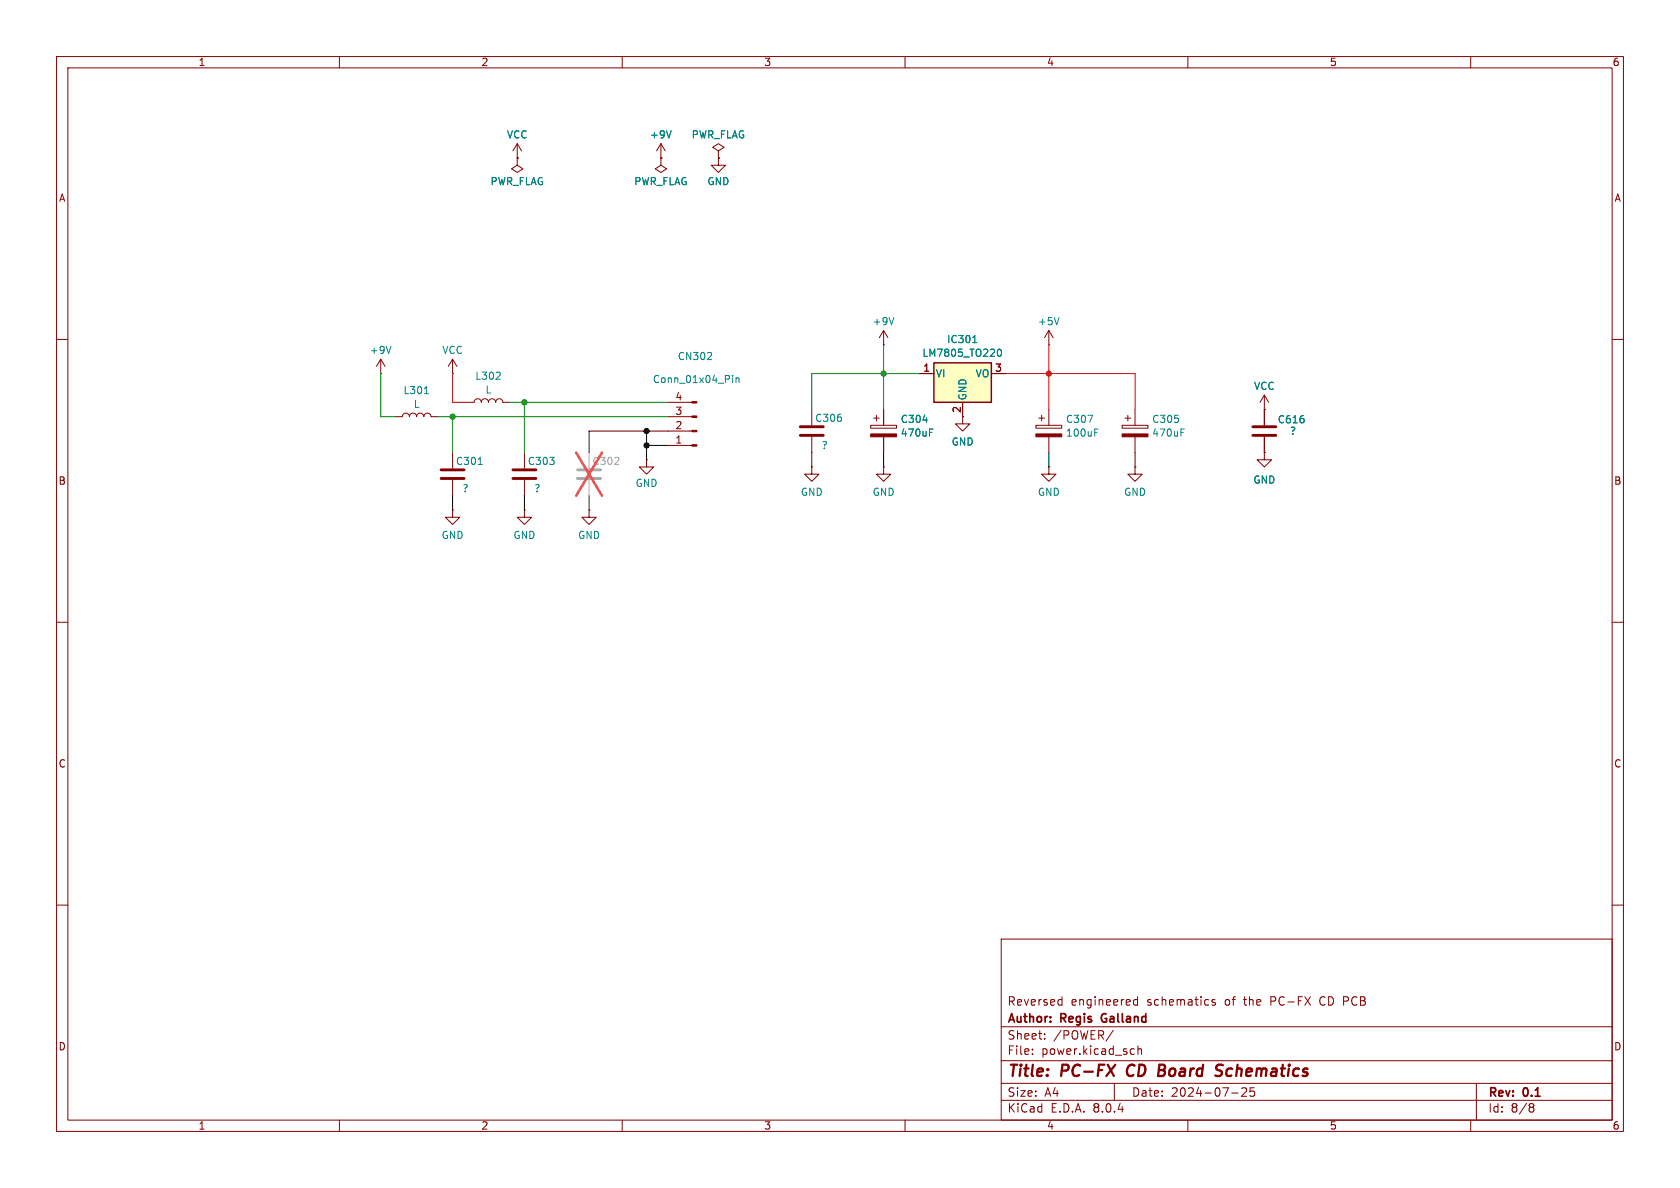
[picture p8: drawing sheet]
<svg xmlns="http://www.w3.org/2000/svg" width="297mm" height="210mm" viewBox="0 0 297 210" stroke-linecap="round" stroke-linejoin="round" font-family="sans-serif">
<g fill="none" stroke="#840000" stroke-width=".18">
<path d="M10 10h277v190h-277zM12 12h273v186h-273zM60 10v2M110 10v2M160 10v2M210 10v2M260 10v2M91.4 27.9h.1M91.4 27.9v1.3l1.1 .6-1.1 .7-1-.7 1-.6M91.4 25.4l-.7 1.3M91.4 25.4v2.5M91.4 25.4l.8 1.3"/>
<path d="M116.8 27.9h.1M116.8 27.9v1.3l1.1 .6-1.1 .7-1-.7 1-.6M116.8 25.4l-.7 1.3M116.8 25.4v2.5M116.8 25.4l.8 1.3M127 27.9v1.3h1.3l-1.3 1.3-1.3-1.3h1.3M127 27.9h.1M127 26.7l1-.7-1-.6-1 .6 1 .7v1.2M10 60h2M285 60h2M118.1 71.1h4.2M118.1 73.7h4.2"/>
<path d="M118.1 76.2h4.2M118.1 78.7h4.2M143.5 72.4v2.8M143.5 77.2v2.8M170.2 73.7v1.2h1.2l-1.2 1.3-1.3-1.3h1.3M114.3 81.3v1.3h1.3l-1.3 1.2-1.3-1.2h1.3M114.3 81.3h.1M143.5 82.6v1.2h1.3l-1.3 1.3-1.3-1.3h1.3M143.5 82.6h.1M156.2 82.6v1.2h1.3l-1.3 1.3-1.3-1.3h1.3M156.2 82.6h.1M10 110h2"/>
<path d="M285 110h2M10 160h2M285 160h2M177 166h108v32h-108zM187.3 176.7l.4 .1M187.7 176.2v1.5M187.7 177.6l-.4 .1M201.1 176.8l-.4-.1-.3 .3v.4l.1 .2h.6M201.1 176.2v1.5M214.8 176.8l-.3-.1-.3 .2 .1 .2 .5 .2v.3h-.6M60 198v2M110 198v2"/>
<path d="M160 198v2M177 194.5h108M177 191.5h108M177 187.5h108M177 181.5h108M182.5 186.3v.1M182.5 185.5v.1M184.7 183.6v.1M184.7 182.8v.1M196.8 182.1l-1.3 2M197 191.5v3M200.1 185.4l.4 .1"/>
<path d="M200.5 186.3l-.4 .1M201.2 185.5l.2-.1 .3 .1 .1 .9M201.2 184.9v1.5M210 198v2M217.7 193.2h1.2M219.5 192.4l.6-.1 .2 .1 .1 .3-.9 1.1h.9M221.7 192.3h-.7v.7l.2-.1h.5l.1 .3-.1 .5-.2 .1-.5-.1M260 198v2M261 191.5v6.5M270.6 195.1h.3l.3 .3-.3 .3M270.6 195.7h.3M270.9 195.7l.2 .2 .1 .4-.3 .3h-.3"/>
</g>
<path d="M199.5 188.5a1.27 1.27 0 0 0 0 1.6M204.9 189.2h.6M205 188.2h.6M205.5 189.2l.3 .1M205.7 190.1l-1 .1M205.7 189.1l-.2 .1M215.3 189.2l.4 .1a.49 .49 0 0 1 .3 .5 .49 .49 0 0 1-.4 .4M215.5 188.2l.7 .1" fill="none" stroke="#840000" stroke-width=".4"/>
<path d="M194.8 179.4l-.1 .4 .1 .7" fill="none" stroke="#840000" stroke-width=".3"/>
<path d="M102.1 83.1h4.1M102.1 84.6h4.1" fill="none" stroke="#a1a1a1" stroke-width=".51"/>
<path d="M104.1 80v2.8M104.1 84.8v2.8" fill="none" stroke="#a1a1a1" stroke-width=".18"/>
<path d="M101.9 80l4.5 7.6M106.4 80l-4.5 7.6" fill="none" stroke="#e65255" stroke-width=".46"/>
<g fill="#840000" stroke="#840000" stroke-width=".18">
<path d="M122.3 71h.9v.2h-.9z"/>
<path d="M122.3 73.5h.9v.3h-.9z"/>
<path d="M122.3 76.1h.9v.2h-.9z"/>
<path d="M122.3 78.6h.9v.3h-.9z"/>
</g>
<path d="M118.7 23.1l-.5 1.3M125 63.6h.8M125.7 62.4v.4M129.5 66.4v.1M129.5 66.8v.8M130.1 66.8v.8M130.1 66.9l.2-.1h.3l.1 .8" fill="none" stroke="#008484" stroke-width=".18"/>
<path d="M141.5 75.4h4M141.5 77h4" fill="none" stroke="#840000" stroke-width=".51"/>
<path d="M165.1 64.1h10.2v7h-10.2z" fill="#ffffc2"/>
<path d="M165.1 64.1h10.2v7h-10.2z" fill="none" stroke="#840000" stroke-width=".25"/>
<g fill="none" stroke="#840000" stroke-width=".18">
<path d="M91.4 27.9h.1M116.8 27.9h.1M127 27.9h.1M156.2 58.4v2.6M156.2 58.4l-.8 1.3M156.2 58.4l.8 1.3M185.4 58.4v2.6M185.4 58.4l-.7 1.3M185.4 58.4l.8 1.3M67.3 66h.1M67.3 63.5l-.8 1.3M67.3 63.5v2.5"/>
<path d="M67.3 63.5l.8 1.3M69.8 73.7h1.3a.64 .64 0 0 1 .7-.7 .64 .64 0 0 1 .6 .7 .64 .64 0 0 1 .6-.7 .64 .64 0 0 1 .7 .7 .64 .64 0 0 1 .6-.7 .64 .64 0 0 1 .6 .7 .64 .64 0 0 1 .7-.7 .64 .64 0 0 1 .6 .7h1.3M80 66h.1M80 63.5l-.8 1.3M80 63.5v2.5M80 63.5l.8 1.3M82.5 71.1h1.3a.64 .64 0 0 1 .7-.6 .64 .64 0 0 1 .6 .6 .64 .64 0 0 1 .6-.6 .64 .64 0 0 1 .7 .6 .64 .64 0 0 1 .6-.6 .64 .64 0 0 1 .6 .6 .64 .64 0 0 1 .7-.6 .64 .64 0 0 1 .6 .6h1.3M153.9 75.2h4.6v.5h-4.6zM154.4 73.9h1M154.9 73.4v1M156.2 61h.1M156.2 72.4v2.8"/>
<path d="M156.2 77.2v2.8M162.6 66h2.5M170.2 71.1v2.6M175.3 66h2.5M183.1 75.2h4.6v.5h-4.6zM183.6 73.9h1.1M184.1 73.4v1M185.4 61h.1M185.4 72.4v2.8M185.4 77.2v2.8M198.4 75.2h4.5v.5h-4.5zM198.9 73.9h1"/>
<path d="M199.4 73.4v1M200.7 72.4v2.8M200.7 77.2v2.8M223.5 72.4h.1M223.5 69.9l.8 1.2M223.5 69.9v5.3M223.5 77.2v2.8M223.5 69.9l-.7 1.2M80 90.2v1.2h1.3l-1.3 1.3-1.3-1.3h1.3M80 90.2h.1M80 80v2.8M80 84.8v2.8"/>
<path d="M92.7 90.2v1.2h1.3l-1.3 1.3-1.3-1.3h1.3M92.7 90.2h.1M92.7 80v2.8M92.7 84.8v2.8M104.1 90.2v1.2h1.3l-1.3 1.3-1.2-1.3h1.2M104.1 90.2h.1M185.4 82.6v1.2h1.3l-1.3 1.3-1.3-1.3h1.3M185.4 82.6h.1M200.7 82.6v1.2h1.2l-1.2 1.3-1.3-1.3h1.3M200.7 82.6h.1M223.5 80v1.3h1.3l-1.3 1.3-1.3-1.3h1.3M223.5 80h.1"/>
</g>
<g fill="none" stroke="#008484" stroke-width=".18">
<path d="M118.7 23.1l-.5 1.3M158 56.1l-.4 1.3M172.2 59.5l.1-.2v1.3M187.2 56.1l-.4 1.3M69.1 61.2l-.4 1.3M75 69.6h.7M87.7 67h.7M88.4 65.9v.4M163.2 74.3h.8M164.3 76.4h.4M164.3 75.8h.6M172 60.6h.7"/>
<path d="M176.4 61.8l.2-.1a.68 .68 0 0 1 .5 .7 .68 .68 0 0 1-.5 .6l-.2-.1-.1-.4zM192.3 73.4h.9l-.6 1.3M193.5 76.4h.5M193.5 75.8h.6M208.8 76.4h.4M208.8 75.8h.6M84.5 82.1h.8"/>
</g>
<g fill="#840000" stroke="#840000" stroke-width=".18">
<path d="M153.9 76.7h4.6v.5h-4.6z"/>
<path d="M183.1 76.7h4.6v.5h-4.6z"/>
<path d="M198.4 76.7h4.5v.5h-4.5z"/>
</g>
<path d="M221.5 77h4.1M221.5 75.4h4.1M78 83.1h4M78 84.6h4M90.7 83.1h4M90.7 84.6h4" fill="none" stroke="#840000" stroke-width=".51"/>
<path d="M80 66v5.1h2.5M177.8 66h22.9v6.4M185.4 61v11.4" fill="none" stroke="#f00" stroke-width=".18"/>
<path d="M114.3 78.7h3.8M114.3 76.2v5.1M118.1 76.2h-14v3.8M80 87.6v2.6M92.7 87.6v2.6M104.1 87.6v2.6M143.5 80v2.6M156.2 80v2.6M185.4 80v2.6M200.7 80v2.6" fill="none" stroke="#000" stroke-width=".18"/>
<path d="M67.3 66v7.7h2.5M77.5 73.7h40.6M80 73.7v6.3M90.2 71.1h27.9M92.7 71.1v8.9M156.2 61v11.4M162.6 66h-19.1v6.4" fill="none" stroke="#008400" stroke-width=".18"/>
<g fill="#008400" stroke="#008400" stroke-width=".18">
<circle cx="92.7" cy="71.1" r=".46"/>
<circle cx="80" cy="73.7" r=".46"/>
<circle cx="156.2" cy="66" r=".46"/>
</g>
<g fill="#000" stroke="#000" stroke-width=".18">
<circle cx="114.3" cy="78.7" r=".46"/>
<circle cx="114.3" cy="76.2" r=".46"/>
</g>
<circle cx="185.4" cy="66" r=".46" fill="#f00" stroke="#f00" stroke-width=".18"/>
<g font-size="2.8" fill="#840000">
<text x="178" y="190.9">Title:</text>
<text x="187.7" y="190.9">PC-FX</text>
<text x="200.1" y="190.9">CD</text>
<text x="206.4" y="190.9">Board</text>
<text x="217.4" y="190.9">Schematics</text>
</g>
<g font-size="2.1" fill="#840000">
<text x="178" y="178">Reversed</text>
<text x="189.3" y="178">engineered</text>
<text x="202.8" y="178">schematics</text>
<text x="216.7" y="178">of</text>
<text x="220.2" y="178">the</text>
<text x="225" y="178">PC-FX</text>
<text x="233.9" y="178">CD PCB</text>
<text x="178" y="184">Sheet:</text>
<text x="178" y="181.2">Author:</text>
<text x="186.2" y="184">/POWER/</text>
<text x="187.6" y="181.2">Regis</text>
<text x="195.4" y="181.2">Galland</text>
<text x="178" y="186.7">File:</text>
<text x="184.1" y="186.7">power.kicad_sch</text>
<text x="178" y="196.9">KiCad</text>
<text x="178" y="194.1">Size:</text>
<text x="184.7" y="194.1">A4</text>
<text x="185.7" y="196.9">E.D.A.</text>
<text x="193.3" y="196.9">8.0.4</text>
<text x="200" y="194.1">Date:</text>
<text x="207" y="194.1">2024-07-25</text>
<text x="263" y="194.3">Rev:</text>
<text x="263" y="196.9">Id:</text>
<text x="267.1" y="196.9">8/8</text>
<text x="269.4" y="194.3">0.1</text>
</g>
<g font-size="1.8" fill="#840000">
<text x="35" y="11.9">1</text>
<text x="85" y="11.9">2</text>
<text x="135" y="11.9">3</text>
<text x="185" y="11.9">4</text>
<text x="235" y="11.9">5</text>
<text x="285" y="11.9">6</text>
<text x="10.3" y="35.9">A</text>
<text x="285.3" y="35.9">A</text>
<text x="163.1" y="65.8">1</text>
<text x="175.8" y="65.8">3</text>
<text x="119.3" y="70.9">4</text>
<text x="119.3" y="75.9">2</text>
<text x="119.3" y="73.4">3</text>
<text x="169.9" y="73.1" transform="rotate(-90 169.9 73.1)">2</text>
<text x="119.3" y="78.5">1</text>
<text x="10.3" y="85.9">B</text>
<text x="285.3" y="85.9">B</text>
<text x="10.3" y="135.9">C</text>
<text x="285.3" y="135.9">C</text>
<text x="10.3" y="185.9">D</text>
<text x="285.3" y="185.9">D</text>
<text x="35" y="199.9">1</text>
<text x="85" y="199.9">2</text>
<text x="135" y="199.9">3</text>
<text x="185" y="199.9">4</text>
<text x="235" y="199.9">5</text>
<text x="285" y="199.9">6</text>
</g>
<g font-size="1.8" fill="#008484">
<text x="89.5" y="24.7">VCC</text>
<text x="114.8" y="24.7">+9V</text>
<text x="122.2" y="24.7">PWR_FLAG</text>
<text x="86.6" y="32.9">PWR_FLAG</text>
<text x="112" y="32.9">PWR_FLAG</text>
<text x="125" y="32.9">GND</text>
<text x="154.2" y="57.7">+9V</text>
<text x="183.4" y="57.7">+5V</text>
<text x="65.3" y="62.8">+9V</text>
<text x="78.1" y="62.8">VCC</text>
<text x="119.7" y="63.9">CN302</text>
<text x="163" y="63.3">LM7805_TO220</text>
<text x="167.3" y="60.9">IC301</text>
<text x="71.2" y="69.9">L301</text>
<text x="83.9" y="67.3">L302</text>
<text x="85.7" y="69.8">L</text>
<text x="115.3" y="67.9">Conn_01x04_Pin</text>
<text x="165.4" y="66.9">VI</text>
<text x="171" y="70.9" transform="rotate(-90 171 70.9)">GND</text>
<text x="172.4" y="66.9">VO</text>
<text x="221.6" y="69.1">VCC</text>
<text x="73" y="72.3">L</text>
<text x="144" y="74.8">C306</text>
<text x="159.1" y="75">C304</text>
<text x="159.1" y="77.4">470uF</text>
<text x="188.4" y="75">C307</text>
<text x="188.4" y="77.4">100uF</text>
<text x="203.6" y="75">C305</text>
<text x="203.6" y="77.4">470uF</text>
<text x="225.8" y="75">C616</text>
<text x="228" y="77.1">?</text>
<text x="80.5" y="82.4">C301</text>
<text x="93.2" y="82.4">C303</text>
<text x="145.2" y="79.6">?</text>
<text x="168.1" y="79">GND</text>
<text x="81.7" y="87.2">?</text>
<text x="94.4" y="87.2">?</text>
<text x="112.3" y="86.3">GND</text>
<text x="141.5" y="87.9">GND</text>
<text x="154.2" y="87.9">GND</text>
<text x="183.4" y="87.9">GND</text>
<text x="198.6" y="87.9">GND</text>
<text x="221.5" y="85.7">GND</text>
<text x="78" y="95.5">GND</text>
<text x="90.7" y="95.5">GND</text>
<text x="102.1" y="95.5">GND</text>
</g>
<text font-size="1.8" fill="#a1a1a1" x="104.6" y="82.4">C302</text>
</svg>
